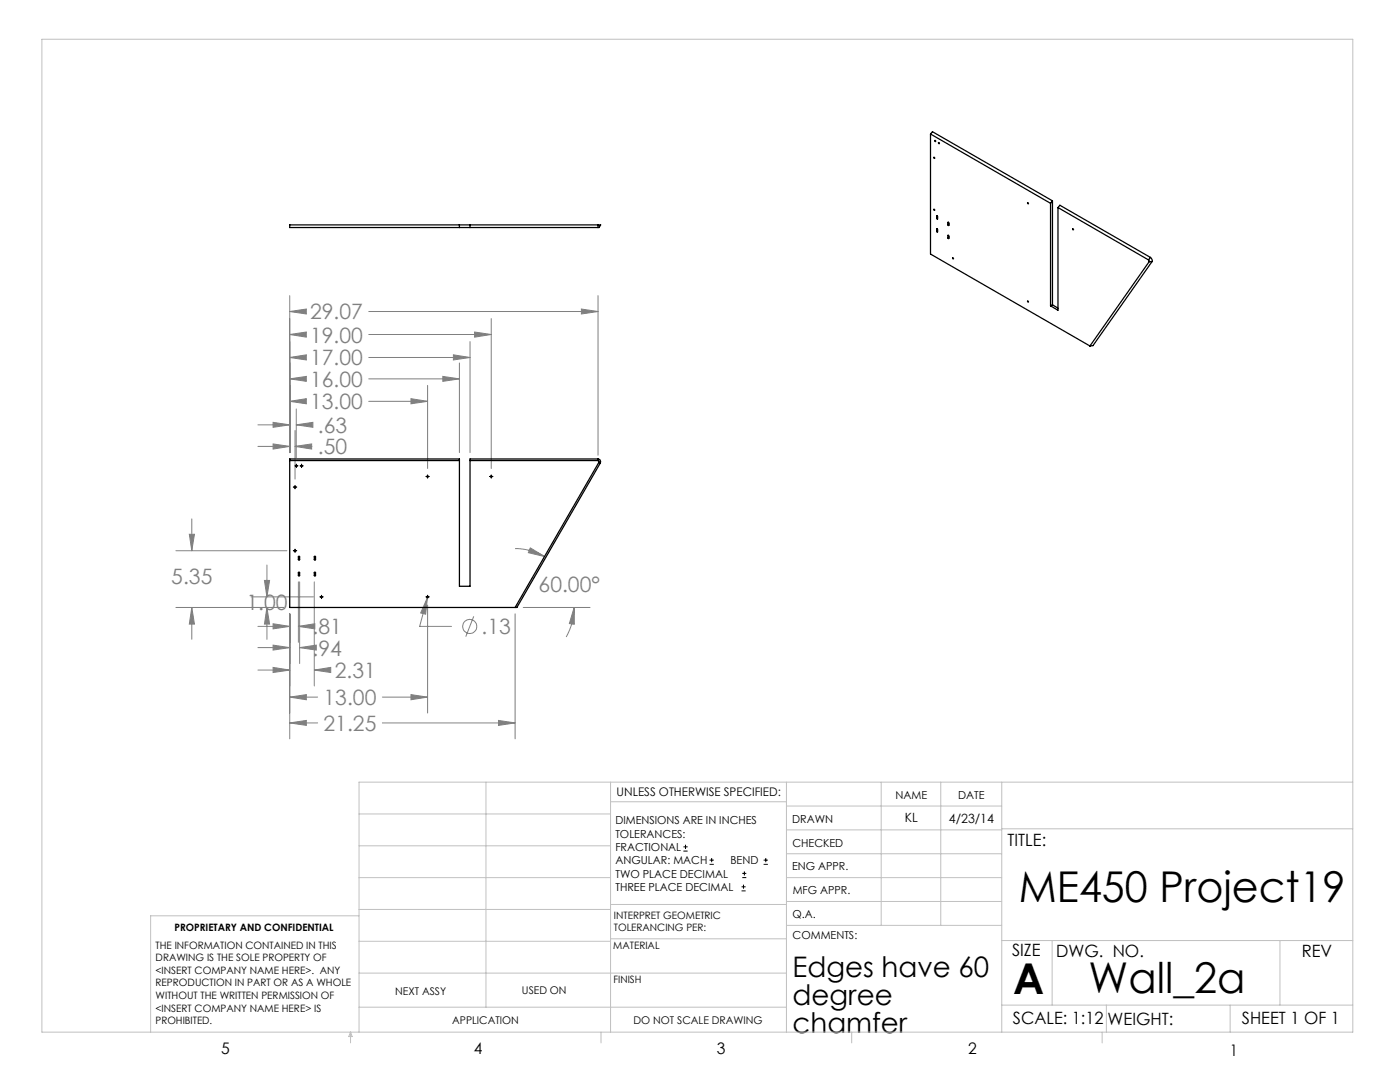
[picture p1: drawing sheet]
<svg xmlns="http://www.w3.org/2000/svg" width="279mm" height="216mm" viewBox="0 0 279 216" stroke-linecap="round" stroke-linejoin="round" font-family="sans-serif">
<g fill="none" stroke="#808080" stroke-width=".2">
<path d="M57.8 59v31.3M119.3 59v31.8M57.8 75.6l3.3-.5v1zM57.8 71.3l3.3-.5v1zM57.8 66.7l3.3-.4v1zM57.8 62.2l3.3-.5v1zM57.8 75.6h2.9M57.8 71.3h2.9M57.8 66.7h2.9M57.8 62.2h2.9M73.6 75.6h18.1M73.6 71.3h20.2"/>
<path d="M73.6 66.7h24.4M73.6 62.2h45.7M82 79.6l3.3 .5-3.3 .5zM85.3 76.9v16.6M88.4 75.1l3.3 .5-3.3 .5zM90.5 70.8l3.3 .5-3.3 .5zM91.7 72.4v17.9M93.8 68.2v22.1M94.7 66.3l3.3 .4-3.3 .6zM98 63.6v29.9M116 61.7l3.3 .5-3.3 .5zM51.5 89.1h6.3"/>
<path d="M51.5 84.8h6.3M54.5 88.6l3.3 .5-3.3 .5zM54.5 84.3l3.3 .5-3.3 .5zM57.8 80.1l3.3-.5v1zM57.8 80.1h2.9M58.9 89.1l3.3-.5v1zM58.9 85.9v9.7M58.9 89.1h3.4M59.1 84.8l3.3-.5v1zM59.1 81.6v9.7M59.1 84.8h3.2M73.6 80.1h11.7"/>
<path d="M35.1 109.9h22.2M37.8 106.6h1l-.5 3.3zM38.3 103.5v6.4M50.1 119.1h12.4M52.8 115.8h1l-.5 3.3zM53.3 112.7v6.4M59.5 116.1v12.1M59.8 116.1v16.3M62.7 116.1v20.8M85.3 119.2l-.4 3.4-.9-.3zM85.3 119.2l-1.6 5.8h6.4M102.8 109.5a11.4 11.4 0 0 1 5.9 1.6"/>
<path d="M105.8 109.3l2.9 1.8-3.3-.8zM35.1 121.2h21.5M38.3 121.2l.5 3.3h-1zM38.3 121.2v6.4M51.5 125h6.3M51.5 129.2h6.3M51.5 133.7h6.3M53.3 121.2l.5 3.3h-1zM53.3 121.2v6.4M54.5 124.5l3.3 .5-3.3 .5zM54.5 128.7l3.3 .5-3.3 .5zM54.5 133.2l3.3 .5-3.3 .5z"/>
<path d="M57.8 139.1l3.3-.5v1zM57.8 122.5v24.9M57.8 139.1h5.6M59.5 125l3.3-.5v1zM59.5 125h1.7M59.8 129.2l3.3-.5v1zM59.8 129.2h1.4M62.7 133.7l3.3-.5v1zM62.7 133.7h2.9M76.3 139.1h9M82 138.6l3.3 .5-3.3 .5zM85.3 120.7v21.6"/>
<path d="M94.5 123l-1.5 4M102.8 122.5v24.9M104.4 121.2h13.4M114.6 121.2v3.4l-1-.2zM114.6 121.2a12.1 12.1 0 0 1-1.6 5.9M57.8 144.3l3.3-.5v.9zM57.8 144.3h5.6M76.3 144.3h26.5M99.5 143.8l3.3 .5-3.3 .4z"/>
<circle cx="93.7" cy="125" r="1.4"/>
</g>
<g fill="none" stroke="#000" stroke-width=".2">
<path d="M58.5 97.2h.7M58.8 93h.7M58.9 96.9v.6M59.1 92.6v.7M59.9 93h.6M60.2 92.6v.7M85 95.1h.7M85.3 94.8v.6M97.7 95.1h.7M98 94.8v.6M58.5 109.9h.7M58.9 109.6v.6"/>
<path d="M63.8 119.1h.7M64.2 118.8v.7M85 119.1h.7M85.3 118.8v.7M136.4 169.8h.8M136.4 169h.8M136.8 168.6v.8M141.6 172.5h.9M141.6 171.6h.9M142 171.2v.8M148 177.8h.8M148 177h.8"/>
<path d="M148.1 175.1h.8M148.1 174.3h.8M148.4 176.5v.8M148.6 173.9v.8M152.4 172.5h.8M152.4 171.6h.8M152.8 171.2v.8"/>
</g>
<g fill="none" stroke="#c0c0c0" stroke-width=".2">
<path d="M8.4 7.8h261.6v198.2h-261.6zM97 156.1v44.9M121.8 156.1v49.9M121.8 160h35.2M157 156.1v49.9M175.9 156.1v28.5M187.7 156.1v28.5M199.9 156.1v49.9M270 156.1h-198.4v49.9M71.6 175.1h50.2M71.6 168.8h50.2M71.6 162.4h50.2"/>
<path d="M157 170.4h42.9M157 165.6h42.9M157 160.8h42.9M157 175.1h42.9M157 179.9h42.9M199.9 165.4h70.1M71.6 194.2h85.4M71.6 187.8h50.2M71.6 181.5h50.2M71.6 182.7h-41.5v23.3M121.8 187.3h35.2M121.8 180.5h35.2"/>
<path d="M157 184.6h42.9M199.9 187.7h70.1M210 187.7v12.9M255.4 187.7v12.9M70 206v2.1M70 206l.3 .8h-.7zM71.6 201h85.4M119.9 206v2.1M170 206v2.1M199.9 200.6h70.1M220 206v2.1M220.8 200.6v5.4"/>
<path d="M245.5 200.6v5.4"/>
</g>
<path d="M53.3 121.2l.5 3.3h-1zM52.8 115.8h1l-.5 3.3zM38.3 121.2l.5 3.3h-1zM37.8 106.6h1l-.5 3.3zM59.5 125l3.3-.5v1zM54.5 124.5l3.3 .5-3.3 .5zM54.5 128.7l3.3 .5-3.3 .5zM59.8 129.2l3.3-.5v1zM54.5 133.2l3.3 .5-3.3 .5zM62.7 133.7l3.3-.5v1zM57.8 139.1l3.3-.5v1zM82 138.6l3.3 .5-3.3 .5zM57.8 144.3l3.3-.5v.9zM99.5 143.8l3.3 .5-3.3 .4zM54.5 88.6l3.3 .5-3.3 .5zM58.9 89.1l3.3-.5v1zM54.5 84.3l3.3 .5-3.3 .5zM59.1 84.8l3.3-.5v1zM57.8 80.1l3.3-.5v1zM82 79.6l3.3 .5-3.3 .5zM57.8 75.6l3.3-.5v1zM88.4 75.1l3.3 .5-3.3 .5zM57.8 71.3l3.3-.5v1zM90.5 70.8l3.3 .5-3.3 .5zM57.8 66.7l3.3-.4v1zM94.7 66.3l3.3 .4-3.3 .6zM57.8 62.2l3.3-.5v1zM116 61.7l3.3 .5-3.3 .5zM114.6 121.2v3.4l-1-.2zM105.8 109.3l2.9 1.8-3.3-.8zM85.3 119.2l-1.3 3.1 .9 .3z" fill="#808080"/>
<g fill="none" stroke="#000" stroke-width=".25">
<path d="M185.7 26.7l.4-.4 23.9 13.8M185.7 26.7v24l31.8 18.3M185.7 26.7l24 13.9M91.7 44.9v.5M93.8 44.9v.5M119.3 44.9h.6l-.3 .5h-.3M119.3 44.9h-61.5v.5h61.5M119.3 44.9v.5M186.9 43.1l.2 .1v.5l-.2-.2M186.9 45.7l.2 .1v.5l-.2-.2M186.9 43.1v.4M186.9 45.7v.4"/>
<path d="M187 43.1h-.1M187 45.6l-.1 .1M187.1 43.4l-.2 .1M187.1 46l-.2 .1M189.2 44.4l.1-.1 .1 .2-.1 .5-.1-.2M189.2 47l.2 .1-.1 .5-.1-.2M189.2 44.4v.4M189.2 47v.4M189.3 44.3l-.1 .1M189.3 47h-.1M189.4 44.7l-.2 .1M189.4 47.3l-.2 .1"/>
<path d="M190.1 51.4l.2 .2zM205.1 40.5l.1 .2zM209.7 40.6v20.4M210 40.1l-.3 .5M210 40.1v20.7M211.1 41.4l18.1 10.5M211.1 41.4l.4-.4 18.1 10.4M211.1 41.4v20.5l-1.4-.9M214.1 45.6l.1 .3-.1-.1zM229.2 51.9l.1 .3M229.3 52.2h.6M229.3 52.2l-11.8 16.8"/>
<path d="M229.6 51.4a.75 .75 0 0 1 .3 .8M229.6 51.4l-.4 .5M229.9 52.2l-11.8 16.8h-.6M205.1 60.1l.1 .2zM210 60.8l-.3 .2M210 60.8l1.1 .7M57.8 91.9h33.9M93.8 91.9h25.5M119.3 91.9l.2 .1v.3M119.3 91.6a.55 .55 0 0 1 .5 .8M119.3 91.6h-25.5v25.4h-2.1v-25.4h-33.9v29.6h45.4l16.6-28.8M119.3 91.6v.3"/>
<path d="M119.5 92.3l-16.7 28.9M119.5 92.3l.3 .1M59.6 111l.2 .1v.6l-.1 .1-.2-.1zM59.6 114.2h.2v.7l-.1 .1-.2-.1zM62.8 111l.2 .1v.6l-.2 .1-.1-.1zM62.8 114.2h.2v.7l-.2 .1-.1-.1z"/>
<circle cx="186.5" cy="31.5" r=".11"/>
<circle cx="186.6" cy="28.2" r=".13"/>
<circle cx="187.4" cy="28.6" r=".13"/>
<circle cx="186.5" cy="41.9" r=".11"/>
<circle cx="58.9" cy="97.2" r=".14"/>
<circle cx="59.1" cy="93" r=".13"/>
<circle cx="60.2" cy="93" r=".13"/>
<circle cx="85.3" cy="95.1" r=".14"/>
<circle cx="98" cy="95.1" r=".14"/>
<circle cx="58.9" cy="109.9" r=".14"/>
<circle cx="64.2" cy="119.1" r=".14"/>
<circle cx="85.3" cy="119.1" r=".14"/>
</g>
<g font-size="8.5">
<text x="203.3" y="179.9">ME450 Project19</text>
<text x="202.2" y="198.3">A</text>
<text x="217.3" y="198.1">Wall_2a</text>
</g>
<g font-size="5.6">
<text x="158.2" y="194.9">Edges have 60</text>
<text x="158.2" y="200.6">degree</text>
<text x="158.2" y="206.2">chamfer</text>
</g>
<g font-size="4.2" fill="#808080">
<text x="61.9" y="63.7">29.07</text>
<text x="61.9" y="68.3">19.00</text>
<text x="61.9" y="77.2">16.00</text>
<text x="61.9" y="72.9">17.00</text>
<text x="61.9" y="81.7">13.00</text>
<text x="63.4" y="86.4">.63</text>
<text x="63.4" y="90.7">.50</text>
<text x="34.2" y="116.5">5.35</text>
<text x="107.5" y="118.2">60.00°</text>
<text x="49.2" y="121.7">1.00</text>
<text x="62.4" y="126.6">.81</text>
<text x="62.4" y="130.8">.94</text>
<text x="96.1" y="126.5">.13</text>
<text x="66.8" y="135.3">2.31</text>
<text x="64.6" y="140.7">13.00</text>
<text x="64.6" y="145.8">21.25</text>
</g>
<g font-size="3.4">
<text x="201.1" y="168.8">TITLE:</text>
<text x="202" y="190.8">SIZE</text>
<text x="210.8" y="190.9">DWG. NO.</text>
<text x="259.8" y="191">REV</text>
<text x="202.1" y="204.4">SCALE: 1:12</text>
<text x="221" y="204.5">WEIGHT:</text>
<text x="247.8" y="204.4">SHEET 1 OF 1</text>
</g>
<g font-size="3.2">
<text x="44.2" y="210.4">5</text>
<text x="94.6" y="210.3">4</text>
<text x="143.1" y="210.4">3</text>
<text x="193.2" y="210.3">2</text>
<text x="245.4" y="210.6">1</text>
</g>
<g font-size="2.5">
<text x="180.6" y="164.1">KL</text>
<text x="189.4" y="164.2">4/23/14</text>
</g>
<text font-size="2.4" x="123.1" y="158.9">UNLESS OTHERWISE SPECIFIED:</text>
<g font-size="2.2">
<text x="178.7" y="159.4">NAME</text>
<text x="191.2" y="159.4">DATE</text>
<text x="122.8" y="164.5">DIMENSIONS ARE IN INCHES</text>
<text x="122.8" y="167.1">TOLERANCES:</text>
<text x="158.1" y="164.2">DRAWN</text>
<text x="122.8" y="169.8">FRACTIONAL</text>
<text x="122.8" y="172.5">ANGULAR: MACH</text>
<text x="145.8" y="172.5">BEND</text>
<text x="158.1" y="173.7">ENG APPR.</text>
<text x="158.2" y="169.1">CHECKED</text>
<text x="122.8" y="175.1">TWO PLACE DECIMAL</text>
<text x="122.8" y="177.8">THREE PLACE DECIMAL</text>
<text x="158.2" y="178.4">MFG APPR.</text>
<text x="158.2" y="183.2">Q.A.</text>
<text x="158.2" y="187.4">COMMENTS:</text>
</g>
<g font-size="2.1">
<text x="78.8" y="198.5">NEXT ASSY</text>
<text x="104.2" y="198.4">USED ON</text>
<text x="90.2" y="204.3">APPLICATION</text>
<text x="126.4" y="204.3">DO NOT SCALE DRAWING</text>
</g>
<g font-size="2">
<text x="34.8" y="185.7">PROPRIETARY AND CONFIDENTIAL</text>
<text x="122.5" y="183.3">INTERPRET GEOMETRIC</text>
<text x="122.5" y="185.9">TOLERANCING PER:</text>
<text x="31.1" y="189.3">THE INFORMATION CONTAINED IN THIS</text>
<text x="31.1" y="191.8">DRAWING IS THE SOLE PROPERTY OF</text>
<text x="122.4" y="189.4">MATERIAL</text>
<text x="31.1" y="194.3">&lt;INSERT COMPANY NAME HERE&gt;. ANY</text>
<text x="31.1" y="196.8">REPRODUCTION IN PART OR AS A WHOLE</text>
<text x="122.4" y="196.2">FINISH</text>
<text x="31.1" y="199.4">WITHOUT THE WRITTEN PERMISSION OF</text>
<text x="31.1" y="201.9">&lt;INSERT COMPANY NAME HERE&gt; IS</text>
<text x="31.1" y="204.4">PROHIBITED.</text>
</g>
</svg>
